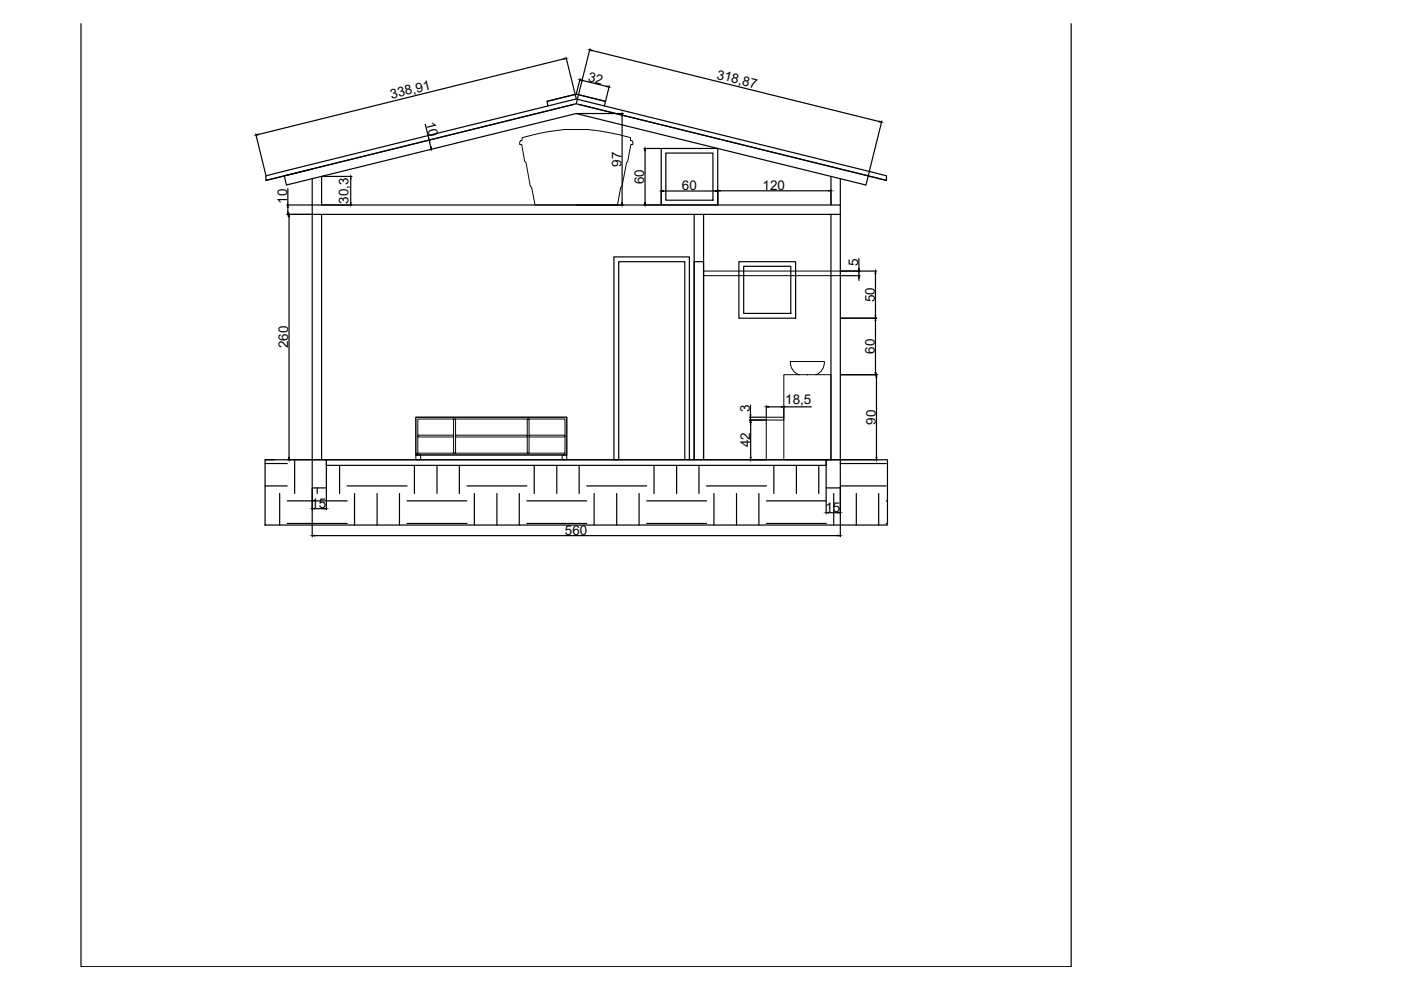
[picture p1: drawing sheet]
<svg xmlns="http://www.w3.org/2000/svg" width="297mm" height="210mm" viewBox="0 0 297 210" stroke-linecap="round" stroke-linejoin="round" font-family="sans-serif">
<!-- layer: hachura -->
<g fill="none" stroke="#000" stroke-width=".25">
<path d="M56.2 98.3h4.7M62.5 97.5v7.1M72 98.7v5.9M87.9 98.7v5.9M92.7 98.7v5.9M97.4 98.7v5.9M113.3 98.7v5.9M118.1 98.7v5.9M122.8 98.7v5.9M138.7 98.7v5.9M143.5 98.7v5.9M148.2 98.7v5.9"/>
<path d="M164.1 98.7v5.9M168.9 98.7v5.9M173.6 98.7v5.9M178.2 98.3h9.7M56.2 103h4.7M59.3 104.6v6.7M60.9 111h12.7M60.9 106.2h12.7M67.3 103.4v1.2M73.6 103h12.7M75.2 104.6v6.7M80 104.6v6.7"/>
<path d="M84.7 104.6v6.7M86.3 111h12.7M86.3 106.2h12.7M99 103h12.7M100.6 104.6v6.7M105.4 104.6v6.7M110.1 104.6v6.7M111.7 111h12.7M111.7 106.2h12.7M124.4 103h12.7M126 104.6v6.7M130.8 104.6v6.7"/>
<path d="M135.5 104.6v6.7M137.1 111h12.7M137.1 106.2h12.7M149.8 103h12.7M151.4 104.6v6.7M156.2 104.6v6.7M160.9 104.6v6.7M162.5 111h12.7M162.5 106.2h12.7M176.8 104.6v6.7M178.2 103h9.7M181.6 104.6v6.7"/>
<path d="M186.3 104.6v6.7M187.9 111h.3M187.9 106.2h.3"/>
</g>
<path d="M56.2 97.5h132v13.8h-132z" fill="none" stroke="#000" stroke-width=".25"/>
<!-- layer: piso -->
<path d="M56.2 97.5h.1M56.2 97.5h2" fill="none" stroke="#000" stroke-width=".25"/>
<!-- layer: alvenaria -->
<g fill="none" stroke="#000" stroke-width=".25">
<path d="M66.2 37.9v5.6M68.2 37.4v6.1M176.2 37.4v6.1M178.2 37.9v5.6M66.2 45.5v52M68.2 45.5v52M147.2 45.5v52M149.2 45.5v52M176.2 45.5v52M178.2 45.5v-2h-112v2h112v52M66.2 97.5h3v5.9h-3zM69.2 97.5h106v1.2h-106z"/>
<path d="M175.2 97.5h3v5.9h-3z"/>
</g>
<!-- layer: portas -->
<path d="M145.2 97.5v-42h-14v42h-1v-43h16v43M147.2 97.5v-42h2v42" fill="none" stroke="#000" stroke-width=".25"/>
<!-- layer: equip banheiro -->
<path d="M110.7 29.2l4.2-1a36.6 36.6 0 0 1 10.7-.6l5.7 1 2.4 .6v.6h.3l.2 .4v.4h-.4l-1.9 8.8-.3 .3-.7 3.8h-17.5l-.7-3.8-.3-.3-.9-4.9-.3-.3-.6-3.6h-.4v-.4l.2-.4h.3zM178.2 57.5h-29v.9h29M166.2 79.4h10v18.1h-10zM167.5 76.7l7.3-.1a2.73 2.73 0 0 1-1.8 2.9M167.6 76.6a2.73 2.73 0 0 0 1.8 2.9M171.1 79.5h.1M171.2 79.5h-.1M162.5 89.1h3.7v-.6h-3.7v9" fill="none" stroke="#000" stroke-width=".21"/>
<path d="M88.2 88.5h32v8h-32zM88.2 96.5h1v1h-1zM88.2 88.5h32v8h-32l.4-.4h31.2v-7.3h-31.2v7.3l-.4 .4zM88.6 92.3h7.6v.4h-7.6zM96.2 88.8h.4v7.3h-.4zM96.6 92.3h15.2v.4h-15.2zM111.8 88.8h.4v7.3h-.4zM112.2 92.3h7.6v.4h-7.6zM119.2 96.5h1v1h-1z" fill="none" stroke="#000" stroke-width=".21"/>
<!-- layer: telhado -->
<path d="M56.4 38.3l65.8-16.3 65.7 16.3M60.3 37.3l.4 1.9 61.5-15.1 61.4 15.1 .5-1.9M66.2 35.8l-9.8 2.5v-1l65.8-16.3 65.7 16.3v1l-3.8-1M116.2 22.5l-.2-1 6.2-1.5 6.2 1.5-.3 1M120 21.5h.1M121.9 20l-5.9 1.5M122.4 20l6 1.5M122.7 22.1l61.4 15.2M124.3 21.5h.1" fill="none" stroke="#000" stroke-width=".25"/>
<!-- layer: janelas -->
<path d="M140.2 31.5h12v12h-12zM141.2 32.5h10v9.9h-10zM156.7 55.5h12v12h-12zM157.7 56.5h10v9.9h-10z" fill="none" stroke="#000" stroke-width=".25"/>
<!-- layer: cotas -->
<g fill="none" stroke="#000" stroke-width=".25">
<path d="M17.2 5v200h209.9v-200M119.6 12.5l-64.8 16M120 12.1l2.2 8.8M123 16.7l-.8 3.1M123.4 17l5.2 1.3M125.1 10.4l-2.9 11.5M125.5 10.7l60.9 15.1M129.2 18.2l-.8 3.2M54.2 28.4l2.2 8.8M61 40v3.5M68.3 37.4h6.3M74.4 37.9v5.1"/>
<path d="M90.2 26.4l.8 3.3M91.1 30.2l.2 1M91.2 29.7h-.1M91.3 31.7h-.1M122.3 24.1h9.9M131.9 24.6v18.4M136.5 31.5h3.6M136.8 31.9v11.1M187 25.6l-2.9 11.6M60.8 43.5h5.3M60.8 45.5h5.3M61 44v1"/>
<path d="M61.3 46v51M68.3 43.5h6.3M122.3 43.5h9.9M136.5 43.5h3.6M140.2 40.3v3M140.7 40.5h11M152.2 40.2v3.1M152.7 40.5h23M176.2 40.2v3.1M178.3 57.5h7.6M178.3 58.4h4.1M182.1 54.8v2.2"/>
<path d="M182.1 57.5v.9M182.1 59v.5M185.6 58v9M178.3 79.4h7.8M178.3 67.5h7.6M185.6 68v11M185.8 80v17M61 97.5h5.1M158.9 89.1h3.4M158.9 88.5h3.4M158.9 97.5h3.4M159.1 85.9v2.1"/>
<path d="M159.1 88.5v.6M159.1 89.6v.5M159.2 89.6v7.4M162.5 86v2.3M163 86.3h2.7M166.2 86v2.3M166.2 86.3h5.8M178.3 97.5h7.8M66.2 103.6v10.2M66.7 113.6h111M66.7 107.9h2M69.2 103.6v4.5"/>
<path d="M175.2 103.6v5.4M175.7 108.7h2M178.2 103.6v10.2"/>
</g>
<g fill="#000" stroke="#000" stroke-width=".21">
<path d="M119.5 12.4h.5l-.4 .2zM122.9 16.9l.5 .1v.1zM125 10.6h.5v.2zM128.7 18.2l.4 .2h-.5zM54.3 28.6l.4-.2 .1 .2zM74.4 37.4l.1 .5h-.2zM91 29.7l.2 .5h-.2zM91.3 31.2l.1-.1 .1 .6zM131.9 24.1l.1 .5h-.2zM136.8 31.5v.4h-.1zM186.4 25.7l.5 .2h-.5zM60.9 45h.2l-.1 .5z"/>
<path d="M61 43.5l.1 .5h-.2zM61.3 45.5l.1 .5h-.2zM74.3 43h.2l-.1 .5zM131.8 43h.2l-.1 .5zM136.7 43h.1v.5zM140.2 40.5l.5-.1v.2zM151.7 40.4l.5 .1-.5 .1zM152.2 40.5l.5-.1v.1zM175.7 40.4l.5 .1h-.5zM182.1 58.4l.1 .6h-.2zM182 57h.2l-.1 .5zM185.6 57.5l.1 .5h-.2z"/>
<path d="M185.5 79h.2l-.1 .4zM185.6 67.5l.1 .5h-.2zM185.5 67h.2l-.1 .5zM185.8 79.4l.1 .6h-.2zM61.2 97h.2l-.1 .5zM159.1 89.1l.1 .5h-.2zM159 88h.2l-.1 .5zM159.1 97h.1v.5zM159.2 89.1v.5h-.1zM162.5 86.3l.5-.1v.1zM165.7 86.2l.5 .1h-.5zM185.7 97h.2l-.1 .5z"/>
<path d="M66.2 113.6l.5-.1v.2zM66.2 107.9l.5-.1v.1zM68.7 107.8l.5 .1h-.5zM175.2 108.7l.5-.1v.2zM177.7 113.5l.5 .1-.5 .1zM177.7 108.6l.5 .1-.5 .1z"/>
</g>
<g font-size="2.8">
<text x="124.5" y="17.1" transform="rotate(14 124.5 17.1)">32</text>
<text x="151.8" y="16.7" transform="rotate(14 151.8 16.7)">318,87</text>
<text x="83" y="21" transform="rotate(-14 83 21)">338,91</text>
<text x="90.3" y="26.1" transform="rotate(76 90.3 26.1)">10</text>
<text x="131.8" y="35.3" transform="rotate(-90 131.8 35.3)">97</text>
<text x="136.6" y="39" transform="rotate(-90 136.6 39)">60</text>
<text x="144.6" y="40.4">60</text>
<text x="161.7" y="40.3">120</text>
<text x="60.9" y="43.2" transform="rotate(-90 60.9 43.2)">10</text>
<text x="73.9" y="43.2" transform="rotate(-90 73.9 43.2)">30,3</text>
<text x="181.9" y="56.5" transform="rotate(-90 181.9 56.5)">5</text>
<text x="185.5" y="64" transform="rotate(-90 185.5 64)">50</text>
<text x="61.1" y="73.8" transform="rotate(-90 61.1 73.8)">260</text>
<text x="185.5" y="75" transform="rotate(-90 185.5 75)">60</text>
<text x="158.9" y="87.4" transform="rotate(-90 158.9 87.4)">3</text>
<text x="166.5" y="85.8">18,5</text>
<text x="159" y="94.8" transform="rotate(-90 159 94.8)">42</text>
<text x="185.7" y="90" transform="rotate(-90 185.7 90)">90</text>
<text x="66" y="107.7">15</text>
<text x="119.8" y="113.4">560</text>
<text x="175" y="108.5">15</text>
</g>
</svg>
